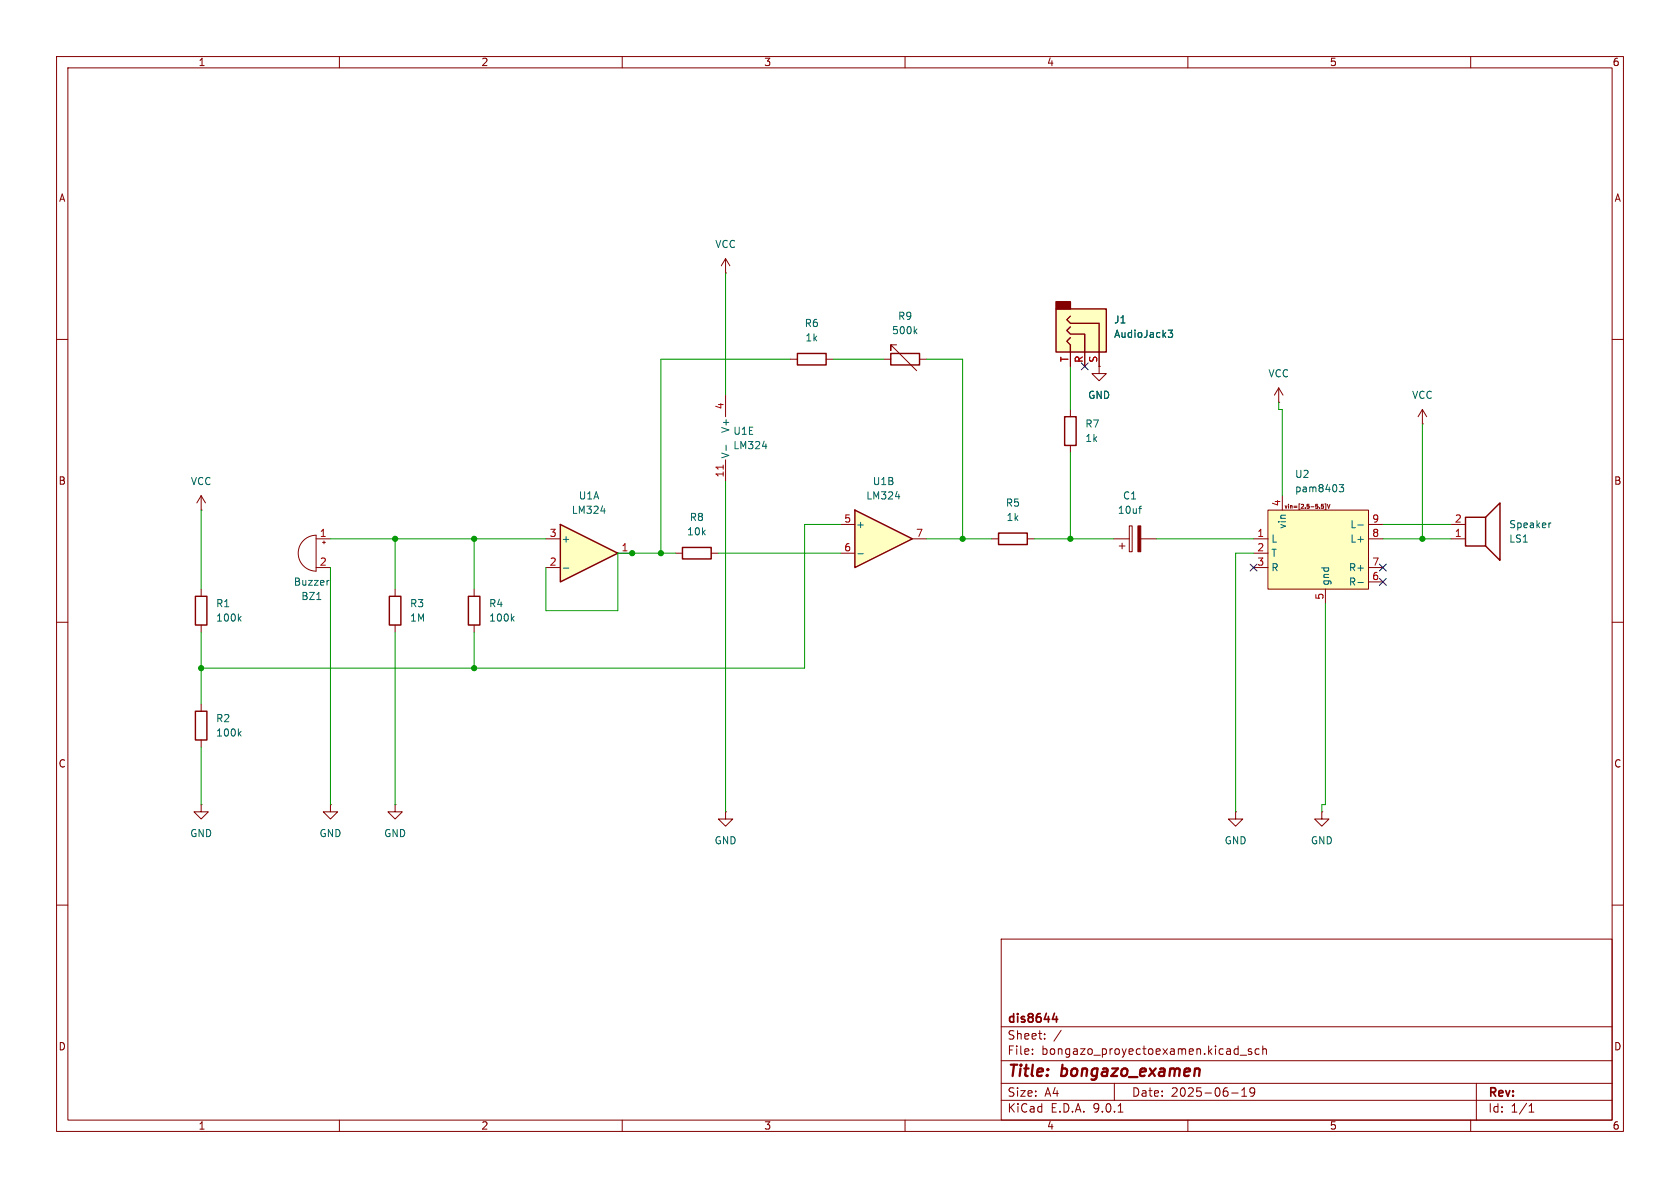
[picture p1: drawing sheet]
<svg xmlns="http://www.w3.org/2000/svg" width="297mm" height="210mm" viewBox="0 0 297 210" stroke-linecap="round" stroke-linejoin="round" font-family="sans-serif">
<g fill="none" stroke="#840000" stroke-width=".18">
<path d="M10 10h277v190h-277zM12 12h273v186h-273zM60 10v2M110 10v2M160 10v2M210 10v2M260 10v2M10 60h2M285 60h2M10 110h2M285 110h2M35.6 124.5v1.2"/>
<path d="M35.6 130.8v1.3M35.6 142.2v1.3h1.2l-1.2 1.3-1.3-1.3h1.3M35.6 142.2h.1M58.4 142.2v1.3h1.3l-1.3 1.3-1.3-1.3h1.3M58.4 142.2h.1M218.4 143.5v1.3h1.3l-1.3 1.3-1.2-1.3h1.2M218.4 143.5h.1M233.7 143.5v1.3h1.2l-1.2 1.3-1.3-1.3h1.3M233.7 143.5h.1M10 160h2M177 166h108v32h-108zM285 160h2"/>
<path d="M60 198v2M110 198v2M160 198v2M177 194.5h108M177 191.5h108M177 187.5h108M177 181.5h108M182.5 186.3v.1M182.5 185.5v.1M184.7 183.6v.1M184.7 182.8v.1M187.6 182.1l-1.3 2"/>
<path d="M197 191.5v3M197.7 196.6h.8M210 198v2M217.7 193.2h1.2M219.2 186.5h1.2M219.5 193.8h.9M219.5 192.7l.5-.4v1.5M221.2 185.5l-.3-.1-.2 .2v.2l.5 .2v.3h-.5M221.8 192.9l-.3 .3h-.3l-.2-.3 .1-.5 .4-.1 .2 .1a.99 .99 0 0 1-.3 1.4h-.3M222.6 185.5l-.4-.1-.3 .3v.4l.1 .2h.6M223.2 185.5l.3-.1 .3 .1 .1 .9M223.2 184.9v1.5"/>
<path d="M260 198v2M261 191.5v6.5M270.3 196.6h.9M270.3 195.5l.4-.4v1.5"/>
</g>
<path d="M212 189v1.2" fill="none" stroke="#840000" stroke-width=".4"/>
<path d="M186.4 179.1l-.3 1.1h.9M186.8 179.7v1" fill="none" stroke="#840000" stroke-width=".3"/>
<path d="M34.5 125.7h2.1v5.1h-2.1z" fill="none" stroke="#840000" stroke-width=".25"/>
<path d="M42.3 129.6l.3 .5M42.6 129.3l-.5 .5" fill="none" stroke="#006464" stroke-width=".18"/>
<path d="M224.2 90.2h17.7v13.9h-17.7z" fill="#ffffc2"/>
<g fill="none" stroke="#840000" stroke-width=".18">
<path d="M128.3 48.3h.1M128.3 45.7l-.8 1.3M128.3 45.7l.7 1.3M128.3 45.7v2.6M139.7 63.5h1.3M146 63.5h1.3M156.2 63.5h1.3M158.5 61h-1v1v-1l4.6 4.5M162.6 63.5h1.2M226.1 71.1h.1M226.1 68.6l-.8 1.3M226.1 68.6l.7 1.3"/>
<path d="M226.1 68.6v2.5M251.5 74.9h.1M251.5 72.4l-.8 1.3M251.5 72.4l.7 1.3M251.5 72.4v2.5M221.6 95.3h2.6M221.6 97.8h2.6M224.2 90.2h17.7v13.9h-17.7zM226.7 87.6v2.6M233.3 89.8v.1M234 89.2h-.4v.3h.3l.1 .3h-.4M234.2 89.1h.2v1h-.2"/>
<path d="M234.7 89.2l.2 .7 .2-.7M241.9 95.3h2.6M241.9 92.7h2.6M83.8 104.1v1.3M83.8 110.5v1.3M221.6 100.3h2.6M234.3 104.1v2.6M241.9 100.3h2.6M241.9 102.9h2.6"/>
</g>
<path d="M161.7 58.5l.4 .5M162.1 58.2l-.5 .4M236.8 85.7h.7l-.4 .5 .4 .1v.5l-.2 .1-.5-.1M240.1 92.8h.9M90.5 109.3l.4 .5M90.9 109l-.5 .4M240.1 103h.9" fill="none" stroke="#006464" stroke-width=".18"/>
<path d="M141 62.5h5v2h-5zM157.5 62.5h5.1v2h-5.1zM82.8 105.4h2v5.1h-2z" fill="none" stroke="#840000" stroke-width=".25"/>
<path d="M151.1 90.2l10.2 5.1-10.2 5z" fill="#ffffc2"/>
<path d="M188.2 73.7h2v5h-2zM120.6 96.8h5.1v2h-5.1zM151.1 90.2l10.2 5.1-10.2 5z" fill="none" stroke="#840000" stroke-width=".25"/>
<path d="M128.3 69.9v3.8M189.2 72.4v1.3M189.2 78.7v1.3M119.4 97.8h1.2M125.7 97.8h1.3M128.3 81.3v3.8M148.6 92.7h2.5M148.6 97.8h2.5M161.3 95.3h2.5" fill="none" stroke="#840000" stroke-width=".18"/>
<path d="M128.4 78.7v1M134.8 78.9h.8M151.7 97.9h.9M158.3 87.8h.8" fill="none" stroke="#006464" stroke-width=".18"/>
<path d="M127.9 82.2v.7" fill="none" stroke="#a90000" stroke-width=".18"/>
<path d="M99.1 92.7l10.1 5.1-10.1 5.1z" fill="#ffffc2"/>
<path d="M99.1 92.7l10.1 5.1-10.1 5.1zM259.1 91.4h3.5v5.1h-3.5zM262.6 91.4l2.6-2.5v10.2l-2.6-2.6" fill="none" stroke="#840000" stroke-width=".25"/>
<path d="M96.5 95.3h2.6M109.2 97.8h2.6M256.5 95.3h2.6M256.5 92.7h2.6M96.5 100.3h2.6" fill="none" stroke="#840000" stroke-width=".18"/>
<path d="M106.2 90.3h.8M274.2 92.4l-.3 .2M99.6 100.4h1" fill="none" stroke="#006464" stroke-width=".18"/>
<path d="M186.7 54.6h8.9v7.6h-8.9z" fill="#ffffc2"/>
<path d="M186.7 53.3h2.5v1.3h-2.5z" fill="#840000" stroke="#840000" stroke-width=".25"/>
<path d="M186.7 54.6h8.9v7.6h-8.9zM189.2 57.8l-.6 .6 .6 .7h2.6v3.1M189.2 59.7l-.6 .6 .6 .7v1.2M189.2 55.9l-.6 .6 .6 .7h5.1v5M176.5 94.2h5.1v2.1h-5.1zM34.5 105.4h2.1v5.1h-2.1zM68.8 105.4h2.1v5.1h-2.1z" fill="none" stroke="#840000" stroke-width=".25"/>
<g fill="none" stroke="#840000" stroke-width=".18">
<path d="M189.2 62.2v2.6M191.8 62.2v2.6M194.3 64.8v1.2h1.3l-1.3 1.3-1.3-1.3h1.3M194.3 64.8h.1M194.3 62.2v2.6M35.6 90.2h.1M35.6 87.6l-.8 1.3M35.6 87.6l.7 1.3M35.6 87.6v2.6M53.6 95.6a3.2 3.2 0 0 1 2.3-1v6.4a3.2 3.2 0 0 1-2.9-2 3.2 3.2 0 0 1 .6-3.4zM55.9 95.3h2.5M57 95.9h.5"/>
<path d="M57.3 95.6v.5M175.3 95.3h1.2M181.6 95.3h1.3M196.8 95.3h2.8M197.9 96.5h1M198.4 96v1M199.6 93h.6v4.5h-.6zM201.7 95.3h2.8M35.6 104.1v1.3M35.6 110.5v1.3M55.9 100.3h2.5M69.8 104.1v1.3"/>
<path d="M69.8 110.5v1.3M69.8 142.2v1.3h1.3l-1.3 1.3-1.2-1.3h1.2M69.8 142.2h.1M128.3 143.5v1.3h1.2l-1.2 1.3-1.3-1.3h1.3M128.3 143.5h.1"/>
</g>
<path d="M206.5 58.4h.8l-.4 .4 .3 .2v.5l-.1 .1-.6-.1M201.3 89.9h.5M201.8 89.5h-.2M42.3 109.3l.3 .5M42.6 109l-.5 .4M56 106h.7M58.2 102.6l-.3 .1" fill="none" stroke="#006464" stroke-width=".18"/>
<path d="M201.2 93h.5v4.5h-.5z" fill="#840000" stroke="#840000" stroke-width=".18"/>
<g fill="none" stroke="#009600" stroke-width=".18">
<path d="M128.3 48.3v21.6M139.7 63.5h-22.9v34.3M147.3 63.5h8.9M163.8 63.5h6.4v31.8M189.2 64.8v7.6M226.1 71.1v1.3h.6v15.2M251.5 74.9v20.4M35.6 90.2v13.9M58.4 95.3h38.1M69.8 95.3v8.8M83.8 95.3v8.8M119.4 97.8h-10.2v10.2h-12.7v-7.7"/>
<path d="M127 97.8h21.6M128.3 85.1v58.4M148.6 92.7h-6.4v25.4h-106.6M163.8 95.3h11.5M182.9 95.3h13.9M189.2 80v15.3M204.5 95.3h17.1M221.6 97.8h-3.2v45.7M244.5 95.3h12M244.5 92.7h12M35.6 111.8v12.7M58.4 100.3v41.9"/>
<path d="M69.8 111.8v30.4M83.8 111.8v6.3M234.3 106.7v35.5h-.6v1.3M35.6 132.1v10.1"/>
</g>
<path d="M191.2 64.2l1.2 1.2M192.4 64.2l-1.2 1.2M221 99.7l1.2 1.2M222.2 99.7l-1.2 1.2M243.9 99.7l1.2 1.2M245.1 99.7l-1.2 1.2M243.9 102.3l1.2 1.2M245.1 102.3l-1.2 1.2" fill="none" stroke="#000084" stroke-width=".18"/>
<g fill="#009600" stroke="#009600" stroke-width=".18">
<circle cx="35.6" cy="118.1" r=".46"/>
<circle cx="83.8" cy="118.1" r=".46"/>
<circle cx="83.8" cy="95.3" r=".46"/>
<circle cx="69.8" cy="95.3" r=".46"/>
<circle cx="116.8" cy="97.8" r=".46"/>
<circle cx="111.8" cy="97.8" r=".46"/>
<circle cx="189.2" cy="95.3" r=".46"/>
<circle cx="170.2" cy="95.3" r=".46"/>
<circle cx="251.5" cy="95.3" r=".46"/>
</g>
<g font-size="2.8" fill="#840000">
<text x="178" y="190.9">Title:</text>
<text x="187.7" y="190.9">bongazo_examen</text>
</g>
<g font-size="2.1" fill="#840000">
<text x="178" y="184">Sheet:</text>
<text x="178" y="181.2">dis8644</text>
<text x="178" y="186.7">File:</text>
<text x="184.1" y="186.7">bongazo_proyectoexamen.kicad_sch</text>
<text x="178" y="196.9">KiCad</text>
<text x="178" y="194.1">Size:</text>
<text x="184.7" y="194.1">A4</text>
<text x="185.7" y="196.9">E.D.A.</text>
<text x="193.3" y="196.9">9.0.1</text>
<text x="200" y="194.1">Date:</text>
<text x="207" y="194.1">2025-06-19</text>
<text x="263" y="194.3">Rev:</text>
<text x="263" y="196.9">Id:</text>
<text x="267.1" y="196.9">1/1</text>
</g>
<g font-size="1.8" fill="#840000">
<text x="35" y="11.9">1</text>
<text x="85" y="11.9">2</text>
<text x="135" y="11.9">3</text>
<text x="185" y="11.9">4</text>
<text x="235" y="11.9">5</text>
<text x="285" y="11.9">6</text>
<text x="10.3" y="35.9">A</text>
<text x="285.3" y="35.9">A</text>
<text x="10.3" y="85.9">B</text>
<text x="285.3" y="85.9">B</text>
<text x="10.3" y="135.9">C</text>
<text x="285.3" y="135.9">C</text>
<text x="10.3" y="185.9">D</text>
<text x="285.3" y="185.9">D</text>
<text x="35" y="199.9">1</text>
<text x="85" y="199.9">2</text>
<text x="135" y="199.9">3</text>
<text x="185" y="199.9">4</text>
<text x="235" y="199.9">5</text>
<text x="285" y="199.9">6</text>
</g>
<g font-size="1.8" fill="#006464">
<text x="126.4" y="44">VCC</text>
<text x="142.2" y="58">R6</text>
<text x="157.6" y="59.3">500k</text>
<text x="158.7" y="56.7">R9</text>
<text x="196.9" y="57.4">J1</text>
<text x="196.9" y="59.9">AudioJack3</text>
<text x="142.3" y="60.6">1k</text>
<text x="192.3" y="70.7">GND</text>
<text x="224.1" y="66.9">VCC</text>
<text x="249.5" y="70.7">VCC</text>
<text x="129.1" y="76.7" transform="rotate(-90 129.1 76.7)">V+</text>
<text x="129.5" y="77.1">U1E</text>
<text x="191.8" y="75.8">R7</text>
<text x="129.1" y="81.2" transform="rotate(-90 129.1 81.2)">V-</text>
<text x="129.5" y="79.6">LM324</text>
<text x="191.8" y="78.3">1k</text>
<text x="33.6" y="86">VCC</text>
<text x="102.2" y="88.5">U1A</text>
<text x="153.1" y="88.5">LM324</text>
<text x="154.2" y="86">U1B</text>
<text x="177.7" y="89.8">R5</text>
<text x="198.4" y="88.5">C1</text>
<text x="228.8" y="87.2">pam8403</text>
<text x="228.8" y="84.7">U2</text>
<text x="101" y="91">LM324</text>
<text x="121.4" y="94.8">10k</text>
<text x="121.8" y="92.3">R8</text>
<text x="151.3" y="93.6">+</text>
<text x="177.8" y="92.3">1k</text>
<text x="197.5" y="91">10uf</text>
<text x="227.6" y="93.6" transform="rotate(-90 227.6 93.6)">vin</text>
<text x="238.6" y="93.6">L-</text>
<text x="266.7" y="93.6">Speaker</text>
<text x="99.2" y="96.1">+</text>
<text x="224.7" y="96.1">L</text>
<text x="224.7" y="98.7">T</text>
<text x="224.7" y="101.2">R</text>
<text x="238.4" y="101.2">R+</text>
<text x="238.6" y="96.1">L+</text>
<text x="266.7" y="96.1">LS1</text>
<text x="38.1" y="107.5">R1</text>
<text x="51.8" y="103.7">Buzzer</text>
<text x="53.2" y="106.3">BZ1</text>
<text x="72.4" y="107.5">R3</text>
<text x="86.4" y="107.5">R4</text>
<text x="235.2" y="103.6" transform="rotate(-90 235.2 103.6)">gnd</text>
<text x="238.4" y="103.7">R-</text>
<text x="38.1" y="110.1">100k</text>
<text x="72.4" y="110.1">1M</text>
<text x="86.4" y="110.1">100k</text>
<text x="38.1" y="127.9">R2</text>
<text x="38.1" y="130.4">100k</text>
<text x="33.5" y="148.2">GND</text>
<text x="56.4" y="148.2">GND</text>
<text x="67.8" y="148.2">GND</text>
<text x="126.2" y="149.5">GND</text>
<text x="216.4" y="149.5">GND</text>
<text x="231.6" y="149.5">GND</text>
</g>
<g font-size="1.8" fill="#a90000">
<text x="189" y="64.1" transform="rotate(-90 189 64.1)">T</text>
<text x="191.5" y="64.2" transform="rotate(-90 191.5 64.2)">R</text>
<text x="194.1" y="64.2" transform="rotate(-90 194.1 64.2)">S</text>
<text x="128" y="72.5" transform="rotate(-90 128 72.5)">4</text>
<text x="128" y="84.5" transform="rotate(-90 128 84.5)">11</text>
<text x="226.4" y="89.6" transform="rotate(-90 226.4 89.6)">4</text>
<text x="56.4" y="95">1</text>
<text x="97.1" y="95">3</text>
<text x="149.2" y="92.5">5</text>
<text x="161.9" y="95">7</text>
<text x="222.2" y="95">1</text>
<text x="242.5" y="92.5">9</text>
<text x="242.5" y="95">8</text>
<text x="257.1" y="95">1</text>
<text x="257.1" y="92.5">2</text>
<text x="56.4" y="100.1">2</text>
<text x="97.1" y="100.1">2</text>
<text x="109.8" y="97.5">1</text>
<text x="149.2" y="97.5">6</text>
<text x="222.2" y="97.5">2</text>
<text x="222.2" y="100.1">3</text>
<text x="242.5" y="100.1">7</text>
<text x="234.1" y="106.1" transform="rotate(-90 234.1 106.1)">5</text>
<text x="242.5" y="102.6">6</text>
</g>
<text font-size="1" fill="#840000" x="226.9" y="90.1">vin=[2.5-5.5]V</text>
</svg>
